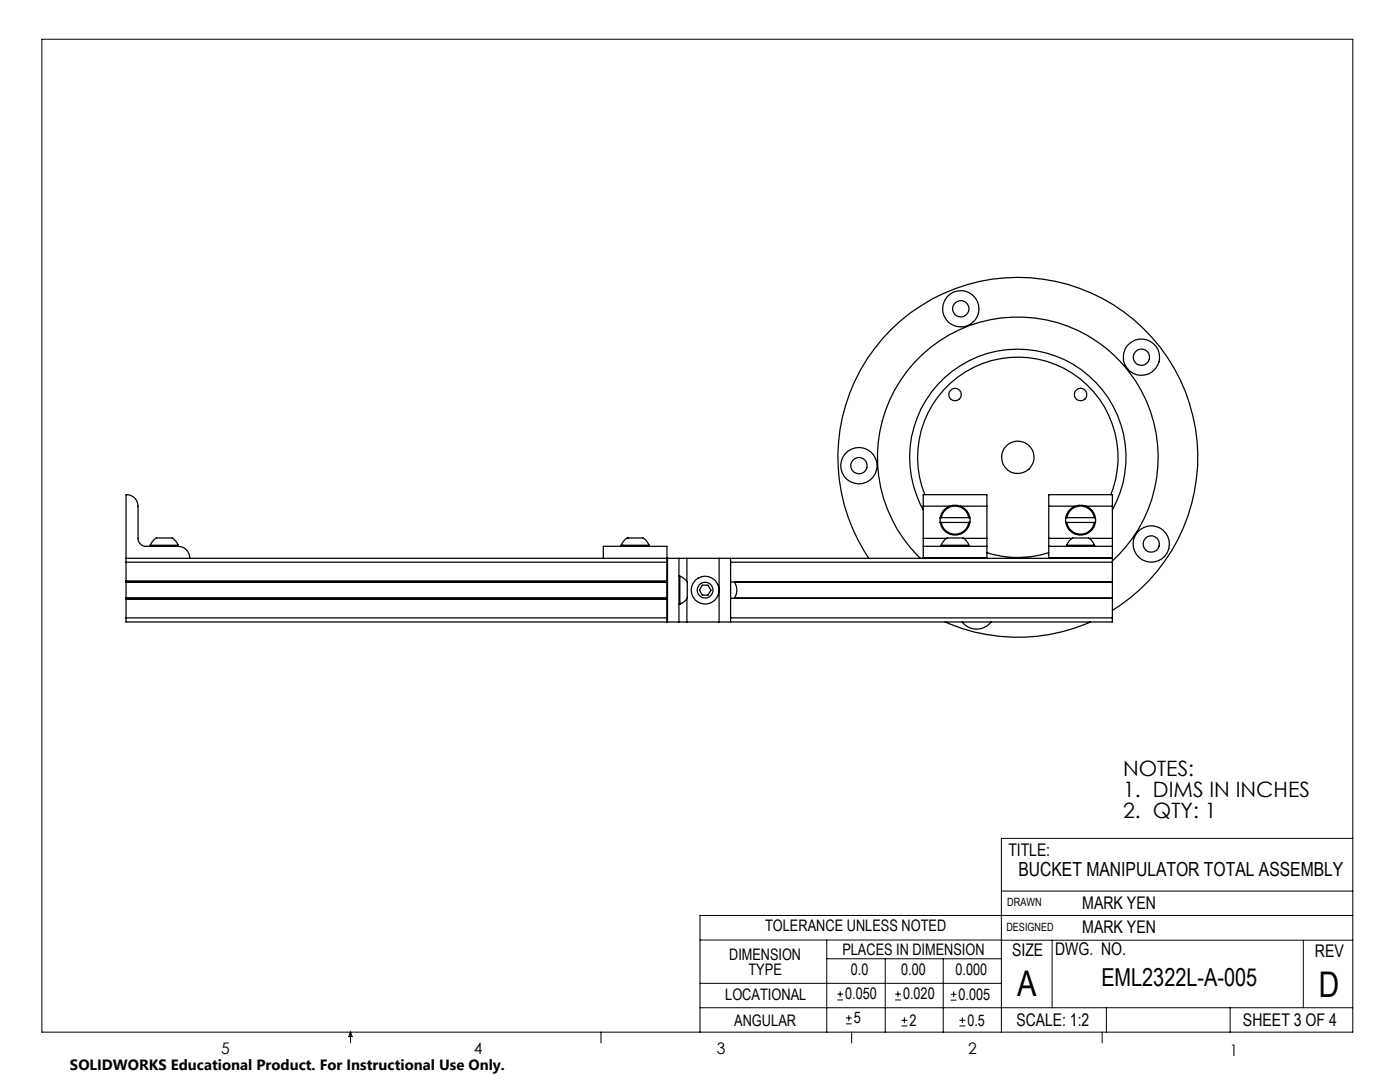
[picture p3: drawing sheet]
<svg xmlns="http://www.w3.org/2000/svg" width="279mm" height="216mm" viewBox="0 0 279 216" stroke-linecap="round" stroke-linejoin="round" font-family="sans-serif">
<g fill="none" stroke="#000" stroke-width=".2">
<path d="M8.4 7.8h261.6v198.2h-261.6zM199.8 177.8h70.2M270 167.3h-70.2v38.7M139.7 187.6h60.2M139.7 196.2h60.1M165 187.6v18.4M165 191.3h34.8M167.1 199.5h1.1M167.1 198.4h1.1M167.7 197.8v1.1M176.7 191.3v14.7M178.6 199.5h1.2"/>
<path d="M178.6 198.4h1.2M179.2 197.8v1.1M188.2 191.3v14.7M189.7 199.6h1.2M189.7 198.4h1.2M190.3 197.8v1.2M199.8 187.6h70.2M210 187.6v13.5M260.1 187.6v13.5M270 182.7h-130.3v23.3M70 206v2.1M70 206l.3 .8h-.7z"/>
<path d="M119.9 206v2.1M139.7 201.1h130.3M168.8 204.3h1.2M168.8 203.1h1.2M169.4 202.6v1.1M170 206v2.1M179.9 204.7h1.2M179.9 203.6h1.2M180.5 203v1.2M191.5 204.7h1.2M191.5 203.6h1.2M192.1 203v1.2"/>
<path d="M220 206v2.1M220.8 201.1v4.9M245.5 201.1v4.9"/>
</g>
<g fill="none" stroke="#000" stroke-width=".25">
<path d="M184.6 98.7a20 20 0 0 1 18.5-27.4 20 20 0 0 1 18.6 27.4M25.2 115.9v.2M25.2 119.4v.2M25.2 111.4v.8M25.2 111.4h108M25.2 112.2v3.7M25.2 116.1v3.3M25.2 119.6v3.7M25.2 116.1h107.9M25.2 115.9h107.9M25.2 119.6h107.9M25.2 119.4h107.9"/>
<path d="M25.2 112.2h107.9M25.2 119.3h107.9M30 108.8l.1-.2a1.94 1.94 0 0 1 2.4-1.2h1.1a1.85 1.85 0 0 1 2 1.4M30 108.8h5.6M30 108.8v.2M35.6 109h-6.5a1.57 1.57 0 0 1-1.5-1.6v-6.4a2.29 2.29 0 0 0-2.4-2.3v12.7M35.6 109a2.29 2.29 0 0 1 2.3 2.4M35.6 108.8v.2M120.4 111.4v-2.4h12.7v3.2M124 108.8l.2-.4a1.7 1.7 0 0 1 2-1h1.6a1.83 1.83 0 0 1 1.7 1.4M124 108.8h5.5M124 108.8v.2"/>
<path d="M129.5 108.8v.2M133.1 115.9v.2M133.1 119.4v.2M133.1 112.2v3.7M133.1 116.1v3.3M133.1 119.6v3.7M133.2 111.4h2.3M133.2 111.4v12.7M135.5 111.4h1.6M135.5 115h.2M135.5 111.4v12.7M135.7 115l.4 .2a1.7 1.7 0 0 1 1.1 2v1.6a1.81 1.81 0 0 1-1.5 1.7"/>
<path d="M135.7 115v5.5M137.1 111.4h6.4M137.1 111.4v4.6M137.1 119.5v4.6M140.2 116.8h1.1l.6 1-.6 .9h-1.1l-.6-.9zM143.5 111.4h2.3M143.5 111.4v12.7M145.8 111.4h76.2M145.8 111.4v12.7M145.8 116.1h76.2M145.8 119.4h76.2M145.8 112.2h76.2"/>
<path d="M146.6 116.2a2.8 2.8 0 0 1 0 3.1h75.4M173.4 111.4a35.9 35.9 0 0 1 10-50.2 35.9 35.9 0 0 1 50 10.8 35.9 35.9 0 0 1-11.4 49.8M183.7 111.4a28 28 0 0 1-.3-40 28 28 0 0 1 40 .6 28 28 0 0 1-1.4 39.9M184.3 101.7a21.6 21.6 0 0 1 18.8-32 21.6 21.6 0 0 1 18.9 32M184.3 109v2.3M184.3 107.4v1.6M184.3 101v-2.3h12.7v2.3M184.3 109h12.7M184.3 111.3h12.7M184.3 101v6.4M184.3 111.3v.1M184.3 107.4h4.6"/>
<path d="M184.3 101h5.2M187.6 103.3a3 3 0 0 1 3-2.5 3 3 0 0 1 3 2.5M187.6 103.3h.3M187.6 104.2a3 3 0 0 0 3 2.6 3 3 0 0 0 3-2.6M187.6 104.2h.3M187.6 103.3v.9M187.8 108.8l.1-.2a1.83 1.83 0 0 1 2.1-1.2h1.6a1.76 1.76 0 0 1 1.8 1.4M187.8 108.8h5.6M187.8 108.8v.2M187.9 103.3h5.5M187.9 103.3a2.79 2.79 0 0 1 2.7-2.3 2.79 2.79 0 0 1 2.8 2.3M187.9 104.2a2.79 2.79 0 0 0 2.7 2.4 2.79 2.79 0 0 0 2.8-2.4"/>
<path d="M187.9 104.2h5.5M191.7 101h5.3M192.3 107.4h4.7M193.4 103.3h.2M193.4 104.2h.2M193.4 108.8v.2M193.6 103.3v.9M197 110.3a19.8 19.8 0 0 0 12.3 0M197 109v2.3M197 107.4v1.6M197 101v6.4M197 111.3v.1"/>
<path d="M209.3 109v2.3M209.3 107.4v1.6M209.3 101v-2.3h12.7v2.3M209.3 109h12.7M209.3 111.3h12.7M209.3 101v6.4M209.3 111.3v.1M209.3 107.4h4.6M209.3 101h5.3M212.7 104.2a3 3 0 0 0 3 2.6 3 3 0 0 0 2.9-2.6M212.7 104.2h.2M212.7 103.3a3 3 0 0 1 3-2.5 3 3 0 0 1 2.9 2.5"/>
<path d="M212.7 103.3h.2M212.7 103.3v.9M212.9 108.8l.2-.4a1.7 1.7 0 0 1 2-1h1.6a1.83 1.83 0 0 1 1.7 1.4M212.9 108.8h5.5M212.9 108.8v.2M212.9 104.2a2.79 2.79 0 0 0 2.8 2.4 2.79 2.79 0 0 0 2.7-2.4M212.9 104.2h5.5M212.9 103.3a2.79 2.79 0 0 1 2.8-2.3 2.79 2.79 0 0 1 2.7 2.3M212.9 103.3h5.5M216.7 101h5.3M217.4 107.4h4.6M218.4 104.2h.2"/>
<path d="M218.4 103.3h.2M218.4 108.8v.2M218.6 103.3v.9M222 109v2.3M222 107.4v1.6M222 111.4v.8M222 101v6.4M222 111.3v.1M222 112.2v11.1M25.2 123.3v.8h108M25.2 123.3h107.9M133.1 123.3v.8"/>
<path d="M133.2 124.1h2.3M135.5 124.1h1.6M135.5 120.5h.2M137.1 124.1h6.4M143.5 124.1h2.3M145.8 123.3h76.2M188.6 124.1a36 36 0 0 0 29 0M192 124.1a3.6 3.6 0 0 0 5.8 0M222 123.3v.8h-76.2"/>
<circle cx="190.6" cy="78.7" r="1.26"/>
<circle cx="191.7" cy="61.6" r="3.6"/>
<circle cx="191.7" cy="61.6" r="1.63"/>
<circle cx="215.7" cy="78.7" r="1.25"/>
<circle cx="227.8" cy="71.3" r="1.63"/>
<circle cx="227.8" cy="71.3" r="3.6"/>
<circle cx="171.4" cy="92.9" r="3.6"/>
<circle cx="171.4" cy="92.9" r="1.64"/>
<circle cx="203.1" cy="91.3" r="3.2"/>
<circle cx="140.7" cy="117.8" r="1.58"/>
<circle cx="140.7" cy="117.8" r="2.77"/>
<circle cx="229.7" cy="108.5" r="1.63"/>
<circle cx="229.8" cy="108.6" r="3.6"/>
</g>
<g font-size="7.1">
<text x="203" y="198.7">A</text>
<text x="263.2" y="198.9">D</text>
</g>
<text font-size="4.9" x="219.8" y="196.7">EML2322L-A-005</text>
<g font-size="4.2">
<text x="224.2" y="154.8">NOTES:</text>
<text x="224.2" y="158.9">1. DIMS IN INCHES</text>
<text x="224.2" y="163.1">2. QTY: 1</text>
</g>
<text font-size="3.9" x="203.2" y="174.9">BUCKET MANIPULATOR TOTAL ASSEMBLY</text>
<g font-size="3.5">
<text x="201.2" y="170.7">TITLE:</text>
<text x="216" y="181.4">MARK YEN</text>
<text x="202" y="190.7">SIZE</text>
<text x="210.6" y="190.6">DWG. NO.</text>
<text x="216" y="186.2">MARK YEN</text>
<text x="262.4" y="190.9">REV</text>
<text x="202.9" y="204.6">SCALE: 1:2</text>
<text x="248.1" y="204.6">SHEET 3 OF 4</text>
</g>
<g font-size="3.2">
<text x="152.7" y="185.7">TOLERANCE UNLESS NOTED</text>
<text x="145.5" y="191.5">DIMENSION</text>
<text x="168.1" y="190.5">PLACES IN DIMENSION</text>
<text x="149.4" y="194.6">TYPE</text>
<text x="169.8" y="194.6">0.0</text>
<text x="179.8" y="194.6">0.00</text>
<text x="190.7" y="194.6">0.000</text>
<text x="144.7" y="199.6">LOCATIONAL</text>
<text x="168.7" y="199.4">0.050</text>
<text x="180.2" y="199.4">0.020</text>
<text x="191.3" y="199.5">0.005</text>
<text x="146.5" y="204.6">ANGULAR</text>
<text x="170.4" y="204.2">5</text>
<text x="181.5" y="204.6">2</text>
<text x="193.1" y="204.6">0.5</text>
<text x="44.2" y="210.4">5</text>
<text x="94.6" y="210.3">4</text>
<text x="143.1" y="210.4">3</text>
<text x="193.2" y="210.3">2</text>
<text x="245.4" y="210.6">1</text>
</g>
<text font-size="3" x="14" y="213.5">SOLIDWORKS Educational Product. For Instructional Use Only.</text>
<g font-size="2.3">
<text x="200.8" y="185.7">DESIGNED</text>
<text x="201" y="180.9">DRAWN</text>
</g>
</svg>
